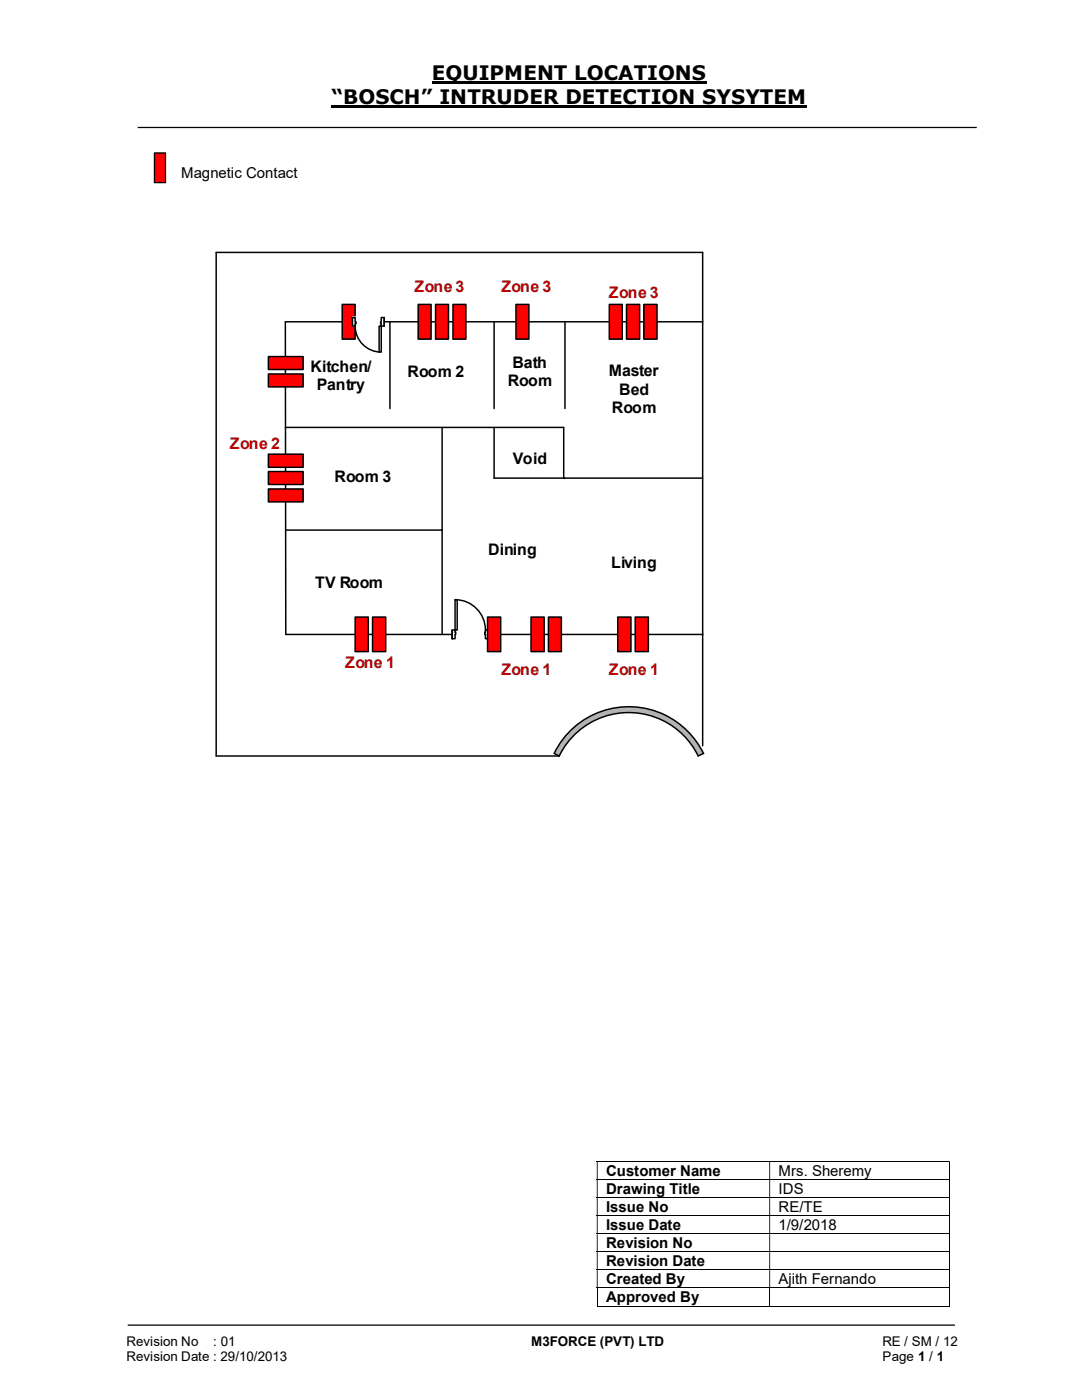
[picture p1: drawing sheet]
<svg xmlns="http://www.w3.org/2000/svg" width="216mm" height="279mm" viewBox="0 0 216 279" stroke-linecap="round" stroke-linejoin="round" font-family="sans-serif">
<path d="M86.2 16.4h54.8M66.2 21.3h94.8" fill="none" stroke="#000" stroke-width=".42"/>
<path d="M27.5 25.4h167.4M25.5 264.5h165" fill="none" stroke="#000" stroke-width=".25"/>
<g fill="none" stroke="#000" stroke-width=".2">
<path d="M119.1 231.8h70.3M119.1 235.4h70.3M119.1 239h70.3M189.4 231.9v3.4M189.4 235.5v3.4M189.4 239.1v3.4M119.1 242.6h70.3M119.1 246.3h70.3M119.1 249.8h70.3M119.1 253.4h70.3M119.1 257h70.3M119.2 257.1v3.6"/>
<path d="M153.6 257.1v3.6M189.4 242.7v3.5M189.4 246.3v3.5M189.4 249.9v3.4M189.4 253.5v3.5M189.4 257.1v3.6M119.1 260.6h34.4M153.7 260.6h35.7"/>
</g>
<g fill="#000">
<path d="M189.4 231.7h.1v.2h-.1zM119.1 231.9h.2v3.4h-.2zM153.5 231.9h.2v3.4h-.2z" fill-rule="evenodd"/>
<path d="M189.4 235.3h.1v.2h-.1zM119.1 235.5h.2v3.4h-.2zM153.5 235.5h.2v3.4h-.2z" fill-rule="evenodd"/>
<path d="M189.4 238.9h.1v.2h-.1zM119.1 239.1h.2v3.4h-.2zM153.5 239.1h.2v3.4h-.2z" fill-rule="evenodd"/>
<path d="M189.4 242.5h.1v.2h-.1zM119.1 242.7h.2v3.5h-.2zM153.5 242.7h.2v3.5h-.2z" fill-rule="evenodd"/>
<path d="M189.4 246.2h.1v.1h-.1zM119.1 246.3h.2v3.5h-.2zM153.5 246.3h.2v3.5h-.2z" fill-rule="evenodd"/>
<path d="M189.4 249.8h.1v.1h-.1zM119.1 249.9h.2v3.4h-.2zM153.5 249.9h.2v3.4h-.2z" fill-rule="evenodd"/>
<path d="M189.4 253.3h.1v.2h-.1zM119.1 253.5h.2v3.5h-.2zM153.5 253.5h.2v3.5h-.2z" fill-rule="evenodd"/>
</g>
<path d="M189.4 257h.1v.1h-.1zM189.4 260.6h.1v.1h-.1z" fill="#000"/>
<path d="M30.8 30.5h2.2v5.9h-2.2z" fill="#f00"/>
<path d="M30.8 30.5h2.2v5.9h-2.2z" fill="none" stroke="#000" stroke-width=".25"/>
<path d="M77.8 64.2v17.3M98.6 64.2v17.3M112.7 64.2v17.3M140.2 64.2h-83.3l.1 62.4h83.2M56.9 85.3h55.6v10.1M88.2 85.3v41.3M98.6 85.3v10.1h41.6M57 105.8h31.2M140.2 148.8v-98.4h-97.1v100.5" fill="none" stroke="#000" stroke-width=".3"/>
<path d="M114.3 145.4a16.6 16.6 0 0 1 26.1 5l-1.1 .5a15.4 15.4 0 0 0-13.8-8.7 15.4 15.4 0 0 0-13.9 8.7l-1-.5a16.4 16.4 0 0 1 3.7-5z" fill-rule="evenodd" fill="#b3b3b3"/>
<path d="M43.1 150.9h68.5M114.3 145.4a16.6 16.6 0 0 1 26.1 5l-1.1 .5a15.4 15.4 0 0 0-13.8-8.7 15.4 15.4 0 0 0-13.9 8.7l-1-.5a16.4 16.4 0 0 1 3.7-5z" fill="none" stroke="#000" stroke-width=".3"/>
<path d="M68.3 60.7h2.6v7h-2.6z" fill="#f00"/>
<path d="M68.3 60.7h2.6v7h-2.6z" fill="none" stroke="#000" stroke-width=".3"/>
<path d="M53.6 94.1h6.9v2.6h-6.9z" fill-rule="evenodd" fill="#f00"/>
<path d="M53.6 94.1h6.9v2.6h-6.9z" fill="none" stroke="#000" stroke-width=".3"/>
<path d="M53.6 97.6h6.9v2.6h-6.9z" fill-rule="evenodd" fill="#f00"/>
<path d="M53.6 97.6h6.9v2.6h-6.9z" fill="none" stroke="#000" stroke-width=".3"/>
<path d="M90.4 60.7h2.6v7h-2.6z" fill="#f00"/>
<path d="M90.4 60.7h2.6v7h-2.6z" fill="none" stroke="#000" stroke-width=".3"/>
<path d="M86.9 60.7h2.6v7h-2.6z" fill="#f00"/>
<path d="M86.9 60.7h2.6v7h-2.6z" fill="none" stroke="#000" stroke-width=".3"/>
<path d="M83.4 60.7h2.6v7h-2.6z" fill="#f00"/>
<path d="M83.4 60.7h2.6v7h-2.6z" fill="none" stroke="#000" stroke-width=".3"/>
<path d="M74.3 123.1h2.7v6.9h-2.7z" fill="#f00"/>
<path d="M74.3 123.1h2.7v6.9h-2.7z" fill="none" stroke="#000" stroke-width=".3"/>
<path d="M70.9 123.1h2.6v6.9h-2.6z" fill="#f00"/>
<path d="M70.9 123.1h2.6v6.9h-2.6z" fill="none" stroke="#000" stroke-width=".3"/>
<path d="M103 60.7h2.5v7h-2.5z" fill="#f00"/>
<path d="M103 60.7h2.5v7h-2.5z" fill="none" stroke="#000" stroke-width=".3"/>
<path d="M128.5 60.7h2.6v7h-2.6z" fill="#f00"/>
<path d="M128.5 60.7h2.6v7h-2.6z" fill="none" stroke="#000" stroke-width=".3"/>
<path d="M125 60.7h2.6v7h-2.6z" fill="#f00"/>
<path d="M125 60.7h2.6v7h-2.6z" fill="none" stroke="#000" stroke-width=".3"/>
<path d="M121.6 60.7h2.6v7h-2.6z" fill="#f00"/>
<path d="M121.6 60.7h2.6v7h-2.6z" fill="none" stroke="#000" stroke-width=".3"/>
<path d="M90.2 125.7h7.3v1.8h-7.3z" fill="#fff"/>
<path d="M90.2 125.7h7.3v1.8h-7.3z" fill="none" stroke="#fff" stroke-width=".3"/>
<path d="M90.2 125.7h.6v1.8h-.6zM96.9 125.7v1.8h.6v-1.8z" fill-rule="evenodd" fill="#fff"/>
<path d="M90.8 126.2v-.5h-.6v1.8h.6v-.9M96.9 126.2v-.5h.6v1.8h-.6v-.9" fill="none" stroke="#000" stroke-width=".3"/>
<path d="M90.8 126.2h.1v.4h-.1zM96.7 126.2v.4h.2v-.4z" fill-rule="evenodd" fill="#fff"/>
<path d="M90.8 119.7a6.1 6.1 0 0 1 6.1 6M90.2 125.7v1.8M90.8 126.2h.1v.4h-.1M96.9 126.2h-.2v.4h.2M97.5 125.7v1.8" fill="none" stroke="#000" stroke-width=".3"/>
<path d="M90.8 119.7h.4v6h-.4z" fill-rule="evenodd" fill="#fff"/>
<path d="M90.8 119.7h.4v6h-.4z" fill="none" stroke="#000" stroke-width=".3"/>
<path d="M109.4 123.1h2.6v6.9h-2.6z" fill="#f00"/>
<path d="M109.4 123.1h2.6v6.9h-2.6z" fill="none" stroke="#000" stroke-width=".3"/>
<path d="M106 123.1h2.6v6.9h-2.6z" fill="#f00"/>
<path d="M106 123.1h2.6v6.9h-2.6z" fill="none" stroke="#000" stroke-width=".3"/>
<path d="M97.3 123.1h2.6v6.9h-2.6z" fill="#f00"/>
<path d="M97.3 123.1h2.6v6.9h-2.6z" fill="none" stroke="#000" stroke-width=".3"/>
<path d="M126.7 123.1h2.7v6.9h-2.7z" fill="#f00"/>
<path d="M126.7 123.1h2.7v6.9h-2.7z" fill="none" stroke="#000" stroke-width=".3"/>
<path d="M123.3 123.1h2.6v6.9h-2.6z" fill="#f00"/>
<path d="M123.3 123.1h2.6v6.9h-2.6z" fill="none" stroke="#000" stroke-width=".3"/>
<path d="M53.6 90.6h6.9v2.7h-6.9z" fill-rule="evenodd" fill="#f00"/>
<path d="M53.6 90.6h6.9v2.7h-6.9z" fill="none" stroke="#000" stroke-width=".3"/>
<path d="M53.6 74.6h6.9v2.6h-6.9z" fill-rule="evenodd" fill="#f00"/>
<path d="M53.6 74.6h6.9v2.6h-6.9z" fill="none" stroke="#000" stroke-width=".3"/>
<path d="M53.6 71.2h6.9v2.5h-6.9z" fill-rule="evenodd" fill="#f00"/>
<path d="M53.6 71.2h6.9v2.5h-6.9z" fill="none" stroke="#000" stroke-width=".3"/>
<path d="M70.3 63.3h6.4v1.9h-6.4z" fill="#fff"/>
<path d="M70.3 63.3h6.4v1.9h-6.4z" fill="none" stroke="#fff" stroke-width=".3"/>
<path d="M76.1 63.4h.6v1.7h-.6zM70.3 63.4v1.7h.6v-1.7z" fill-rule="evenodd" fill="#fff"/>
<path d="M70.9 64.2v-.8h-.6v1.7h.6v-.5M76.1 64.2v-.8h.6v1.7h-.6v-.5" fill="none" stroke="#000" stroke-width=".3"/>
<path d="M75.9 64.2h.2v.4h-.2zM70.9 64.2v.4h.1v-.4z" fill-rule="evenodd" fill="#fff"/>
<path d="M70.3 63.4v1.7M70.9 64.2h.1v.4h-.1M70.9 65.1a5.2 5.2 0 0 0 5.2 5.2M76.1 64.2h-.2v.4h.2M76.7 63.4v1.7" fill="none" stroke="#000" stroke-width=".3"/>
<path d="M75.6 65.1h.5v5.2h-.5z" fill-rule="evenodd" fill="#fff"/>
<path d="M75.6 65.1h.5v5.2h-.5z" fill="none" stroke="#000" stroke-width=".3"/>
<g font-size="4">
<text x="86.2" y="16">EQUIPMENT LOCATIONS</text>
<text x="66.2" y="20.8">“BOSCH” INTRUDER DETECTION SYSYTEM</text>
</g>
<g font-size="3.2" fill="#c00000">
<text x="82.7" y="58.3">Zone 3</text>
<text x="100.1" y="58.3">Zone 3</text>
<text x="121.5" y="59.6">Zone 3</text>
<text x="45.9" y="89.5">Zone 2</text>
<text x="68.9" y="133.4">Zone 1</text>
<text x="100.1" y="134.6">Zone 1</text>
<text x="121.5" y="134.6">Zone 1</text>
</g>
<g font-size="3.2">
<text x="62" y="74.2">Kitchen/</text>
<text x="63.2" y="77.9">Pantry</text>
<text x="81.3" y="75.3">Room 2</text>
<text x="101.3" y="77.1">Room</text>
<text x="102.2" y="73.4">Bath</text>
<text x="121.5" y="75.1">Master</text>
<text x="122.1" y="82.5">Room</text>
<text x="123.6" y="78.7">Bed</text>
<text x="102.3" y="92.6">Void</text>
<text x="66.8" y="96.1">Room 3</text>
<text x="97.4" y="110.7">Dining</text>
<text x="121.9" y="113.4">Living</text>
<text x="62.9" y="117.3">TV Room</text>
</g>
<g font-size="3">
<text x="36.2" y="35.5">Magnetic Contact</text>
<text x="120.9" y="234.7">Customer Name</text>
<text x="120.9" y="238.2">Drawing Title</text>
<text x="155.4" y="234.7">Mrs. Sheremy</text>
<text x="155.4" y="238.2">IDS</text>
<text x="120.9" y="241.9">Issue No</text>
<text x="120.9" y="245.4">Issue Date</text>
<text x="155.4" y="241.9">RE/TE</text>
<text x="155.4" y="245.4">1/9/2018</text>
<text x="120.9" y="249.1">Revision No</text>
<text x="120.9" y="252.6">Revision Date</text>
<text x="120.9" y="256.3">Created By</text>
<text x="155.4" y="256.3">Ajith Fernando</text>
<text x="120.9" y="259.9">Approved By</text>
</g>
<g font-size="2.7">
<text x="25.2" y="268.7">Revision No</text>
<text x="42.6" y="268.7">: 01</text>
<text x="106" y="268.7">M3FORCE (PVT) LTD</text>
<text x="176.1" y="268.7">RE / SM / 12</text>
<text x="25.2" y="271.7">Revision Date : 29/10/2013</text>
<text x="176.1" y="271.7">Page 1 / 1</text>
</g>
</svg>
